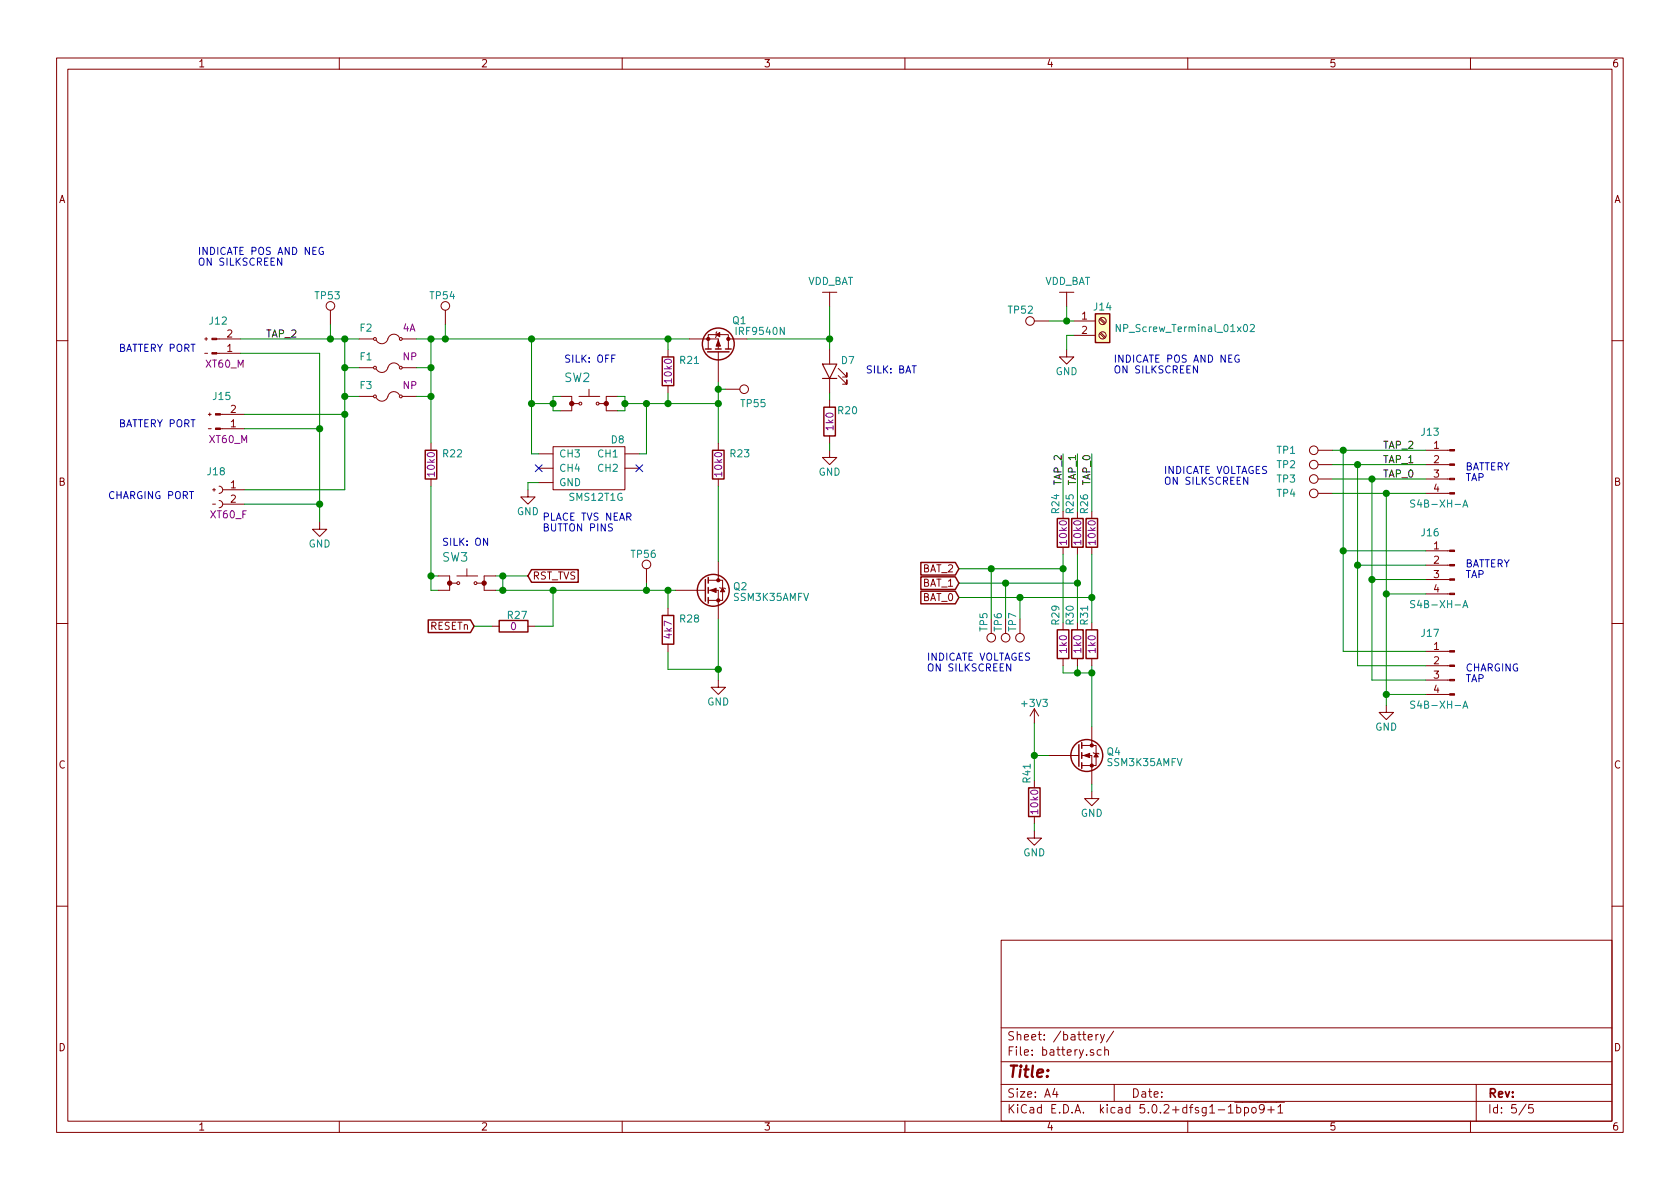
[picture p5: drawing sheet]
EESchema Schematic File Version 4
LIBS:nu.ai_motor_controller-cache
EELAYER 26 0
EELAYER END
$Descr A4 11693 8268
encoding utf-8
Sheet 5 5
Title ""
Date ""
Rev ""
Comp ""
Comment1 ""
Comment2 ""
Comment3 ""
Comment4 ""
$EndDescr
$Comp
L custom:S4B-XH-A J?
U 1 1
P 10125 3925
AR Path="/5C5B02EC" Ref="J?"  Part="1" 
AR Path="/5C100B31/5C5B02EC" Ref="J?"  Part="1" 
AR Path="/5C5AE643/5C5B02EC" Ref="J16"  Part="1" 
F 0 "J16" H 10225 4125 50  0000 L BNN
F 1 "S4B-XH-A" H 10025 3625 50  0000 L BNN
F 2 "custom:X4B-XH-A" H 10125 3525 50  0001 L BNN
F 3 "eXH.pdf" H 10125 3425 50  0001 L BNN
	1    10125 3925
	-1   0    0    -1  
$EndComp
Text Notes 10200 4025 0    50   ~ 0
BATTERY\nTAP
$Comp
L custom:S4B-XH-A J?
U 1 1
P 10125 4625
AR Path="/5C5B02F4" Ref="J?"  Part="1" 
AR Path="/5C100B31/5C5B02F4" Ref="J?"  Part="1" 
AR Path="/5C5AE643/5C5B02F4" Ref="J17"  Part="1" 
F 0 "J17" H 10225 4825 50  0000 L BNN
F 1 "S4B-XH-A" H 10025 4325 50  0000 L BNN
F 2 "custom:X4B-XH-A" H 10125 4225 50  0001 L BNN
F 3 "eXH.pdf" H 10125 4125 50  0001 L BNN
	1    10125 4625
	-1   0    0    -1  
$EndComp
$Comp
L custom:S4B-XH-A J?
U 1 1
P 10125 3225
AR Path="/5C5B02FB" Ref="J?"  Part="1" 
AR Path="/5C100B31/5C5B02FB" Ref="J?"  Part="1" 
AR Path="/5C5AE643/5C5B02FB" Ref="J13"  Part="1" 
F 0 "J13" H 10225 3425 50  0000 L BNN
F 1 "S4B-XH-A" H 10025 2925 50  0000 L BNN
F 2 "custom:X4B-XH-A" H 10125 2825 50  0001 L BNN
F 3 "eXH.pdf" H 10125 2725 50  0001 L BNN
	1    10125 3225
	-1   0    0    -1  
$EndComp
Wire Wire Line
	9350 3125 9925 3125
Wire Wire Line
	9925 3225 9450 3225
Wire Wire Line
	9925 3325 9550 3325
Wire Wire Line
	9925 3425 9650 3425
Wire Wire Line
	9925 3825 9350 3825
Wire Wire Line
	9350 3825 9350 3125
Wire Wire Line
	9925 3925 9450 3925
Wire Wire Line
	9450 3925 9450 3225
Wire Wire Line
	9925 4025 9550 4025
Wire Wire Line
	9550 4025 9550 3325
Wire Wire Line
	9925 4125 9650 4125
$Comp
L power:GND #PWR062
U 1 1
P 9650 4900
F 0 "#PWR062" H 9650 4650 50  0001 C CNN
F 1 "GND" H 9650 4750 50  0000 C CNN
F 2 "" H 9650 4900 50  0001 C CNN
F 3 "" H 9650 4900 50  0001 C CNN
	1    9650 4900
	1    0    0    -1  
$EndComp
Connection ~ 9650 4125
Connection ~ 9450 3925
Connection ~ 9350 3825
$Comp
L Connector:Screw_Terminal_01x02 J?
U 1 1
P 7675 2225
AR Path="/5C5B0320" Ref="J?"  Part="1" 
AR Path="/5C100B31/5C5B0320" Ref="J?"  Part="1" 
AR Path="/5C5AE643/5C5B0320" Ref="J14"  Part="1" 
F 0 "J14" H 7675 2325 50  0000 C CNN
F 1 "NP_Screw_Terminal_01x02" H 8250 2175 50  0000 C CNN
F 2 "custom:TERMINAL_BLOCK_1x2" H 7675 2225 50  0001 C CNN
F 3 "~" H 7675 2225 50  0001 C CNN
	1    7675 2225
	1    0    0    -1  
$EndComp
Text Notes 7750 2600 0    50   ~ 0
INDICATE POS AND NEG\nON SILKSCREEN
Wire Wire Line
	7475 2325 7425 2325
Wire Wire Line
	1700 3400 2400 3400
$Comp
L custom:PTH_0.5_mm TP1
U 1 1
P 9275 3125
F 0 "TP1" V 9300 3375 50  0000 L BNN
F 1 "PTH_0.5_mm" V 9250 3300 50  0001 L BNN
F 2 "TestPoint:TestPoint_THTPad_D1.0mm_Drill0.5mm" H 9475 3125 50  0001 L BNN
F 3 "~" H 9475 3125 50  0001 C CNN
	1    9275 3125
	0    -1   -1   0   
$EndComp
$Comp
L custom:PTH_0.5_mm TP2
U 1 1
P 9275 3225
F 0 "TP2" V 9300 3475 50  0000 L BNN
F 1 "PTH_0.5_mm" V 9250 3400 50  0001 L BNN
F 2 "TestPoint:TestPoint_THTPad_D1.0mm_Drill0.5mm" H 9475 3225 50  0001 L BNN
F 3 "~" H 9475 3225 50  0001 C CNN
	1    9275 3225
	0    -1   -1   0   
$EndComp
$Comp
L custom:PTH_0.5_mm TP3
U 1 1
P 9275 3325
F 0 "TP3" V 9300 3575 50  0000 L BNN
F 1 "PTH_0.5_mm" V 9250 3500 50  0001 L BNN
F 2 "TestPoint:TestPoint_THTPad_D1.0mm_Drill0.5mm" H 9475 3325 50  0001 L BNN
F 3 "~" H 9475 3325 50  0001 C CNN
	1    9275 3325
	0    -1   -1   0   
$EndComp
$Comp
L custom:PTH_0.5_mm TP4
U 1 1
P 9275 3425
F 0 "TP4" V 9300 3675 50  0000 L BNN
F 1 "PTH_0.5_mm" V 9250 3600 50  0001 L BNN
F 2 "TestPoint:TestPoint_THTPad_D1.0mm_Drill0.5mm" H 9475 3425 50  0001 L BNN
F 3 "~" H 9475 3425 50  0001 C CNN
	1    9275 3425
	0    -1   -1   0   
$EndComp
Wire Wire Line
	9275 3425 9650 3425
Connection ~ 9350 3125
Connection ~ 9450 3225
Connection ~ 9550 3325
Connection ~ 9650 3425
Wire Wire Line
	9650 3425 9650 4125
$Comp
L power:GND #PWR058
U 1 1
P 2225 3625
F 0 "#PWR058" H 2225 3375 50  0001 C CNN
F 1 "GND" H 2225 3475 50  0000 C CNN
F 2 "" H 2225 3625 50  0001 C CNN
F 3 "" H 2225 3625 50  0001 C CNN
	1    2225 3625
	1    0    0    -1  
$EndComp
Wire Wire Line
	2225 3625 2225 3500
Wire Wire Line
	1700 3500 2225 3500
$Comp
L power:GND #PWR057
U 1 1
P 7425 2425
F 0 "#PWR057" H 7425 2175 50  0001 C CNN
F 1 "GND" H 7425 2275 50  0000 C CNN
F 2 "" H 7425 2425 50  0001 C CNN
F 3 "" H 7425 2425 50  0001 C CNN
	1    7425 2425
	1    0    0    -1  
$EndComp
Wire Wire Line
	7425 2425 7425 2325
$Comp
L custom:VDD_BAT #PWR056
U 1 1
P 7425 2125
F 0 "#PWR056" H 7625 2175 50  0001 C CNN
F 1 "VDD_BAT" H 7275 2275 50  0000 L BNN
F 2 "" H 7425 2125 50  0001 C CNN
F 3 "" H 7425 2125 50  0001 C CNN
	1    7425 2125
	1    0    0    -1  
$EndComp
Wire Wire Line
	7425 2225 7425 2125
Wire Wire Line
	1700 2875 2400 2875
Wire Wire Line
	1700 2975 2225 2975
Wire Wire Line
	2225 2975 2225 3500
Connection ~ 2225 3500
Wire Wire Line
	2400 2875 2400 3400
Wire Wire Line
	5775 2350 5775 2425
$Comp
L power:GND #PWR060
U 1 1
P 5775 3125
F 0 "#PWR060" H 5775 2875 50  0001 C CNN
F 1 "GND" H 5775 2975 50  0000 C CNN
F 2 "" H 5775 3125 50  0001 C CNN
F 3 "" H 5775 3125 50  0001 C CNN
	1    5775 3125
	1    0    0    -1  
$EndComp
Wire Wire Line
	5775 3125 5775 3075
Wire Wire Line
	5775 2775 5775 2725
$Comp
L custom:LED_GENERIC_0805 D7
U 1 1
P 5775 2575
F 0 "D7" V 5875 2650 50  0000 L BNN
F 1 "LED_GENERIC_0805" H 5425 2375 50  0001 L BNN
F 2 "Diode_SMD:D_0805_2012Metric" H 5375 2275 50  0001 L BNN
F 3 "~" H 5695 2655 50  0001 C CNN
	1    5775 2575
	0    1    -1   0   
$EndComp
$Comp
L custom:RC0603JR-071KL R20
U 1 1
P 5775 2925
F 0 "R20" H 5825 2975 50  0000 L BNN
F 1 "RC0603JR-071KL" H 5850 2850 50  0001 L BNN
F 2 "Resistor_SMD:R_0603_1608Metric" H 5850 2925 50  0001 L BNN
F 3 "~/datasheets/PYu-RC_Group_51_RoHS_L_10.pdf" H 5715 2935 50  0001 C CNN
F 4 "1k0" V 5775 2925 50  0000 C CNN "Resistance"
	1    5775 2925
	1    0    0    -1  
$EndComp
$Comp
L custom:XT60_RA_MALE J15
U 1 1
P 1600 2925
F 0 "J15" H 1475 2725 50  0000 L BNN
F 1 "XT60_RA_MALE" H 1400 2575 50  0001 L BNN
F 2 "custom:XT60PW" H 1400 2675 50  0001 L BNN
F 3 "/home/dj/datasheets/XT60PW.pdf" H 1400 2475 50  0001 L BNN
F 4 "XT60_M" H 1450 3025 50  0000 L BNN "Text"
	1    1600 2925
	1    0    0    1   
$EndComp
$Comp
L custom:XT60_RA_MALE J12
U 1 1
P 1575 2400
F 0 "J12" H 1450 2200 50  0000 L BNN
F 1 "XT60_RA_MALE" H 1375 2050 50  0001 L BNN
F 2 "custom:XT60PW" H 1375 2150 50  0001 L BNN
F 3 "/home/dj/datasheets/XT60PW.pdf" H 1375 1950 50  0001 L BNN
F 4 "XT60_M" H 1425 2500 50  0000 L BNN "Text"
	1    1575 2400
	1    0    0    1   
$EndComp
$Comp
L custom:XT60_RA_FEMALE J18
U 1 1
P 1625 3450
F 0 "J18" H 1675 3600 50  0000 L BNN
F 1 "XT60_RA_FEMALE" H 1425 3100 50  0001 L BNN
F 2 "custom:XT60PW" H 1425 3200 50  0001 L BNN
F 3 "/home/dj/datasheets/XT60PW.pdf" H 1425 3000 50  0001 L BNN
F 4 "XT60_F" H 1525 3300 50  0000 L BNN "Text"
	1    1625 3450
	-1   0    0    -1  
$EndComp
Wire Wire Line
	2225 2975 2225 2450
Wire Wire Line
	2225 2450 1675 2450
Connection ~ 2225 2975
Wire Wire Line
	2400 2875 2400 2350
Wire Wire Line
	2400 2350 2300 2350
Connection ~ 2400 2875
Text Notes 8100 3375 0    50   ~ 0
INDICATE VOLTAGES\nON SILKSCREEN
$Comp
L custom:ERB-RE4R00V F2
U 1 1
P 2700 2350
F 0 "F2" H 2500 2400 50  0000 L BNN
F 1 "ERB-RE4R00V" H 2300 2050 50  0001 L BNN
F 2 "Fuse:Fuse_0603_1608Metric" H 2300 1950 50  0001 L BNN
F 3 "/home/dj/datasheets/AFA0000C7.pdf" H 2300 2150 50  0001 L BNN
F 4 "4A" H 2800 2400 50  0000 L BNN "rating"
	1    2700 2350
	1    0    0    -1  
$EndComp
Text Notes 1375 1850 0    50   ~ 0
INDICATE POS AND NEG\nON SILKSCREEN
$Comp
L custom:CR0603-JW-103ELF R21
U 1 1
P 4650 2575
F 0 "R21" H 4725 2625 50  0000 L BNN
F 1 "CR0603-JW-103ELF" V 4775 2250 50  0001 L BNN
F 2 "Resistor_SMD:R_0603_1608Metric" V 4850 2475 50  0001 L BNN
F 3 "~/datasheets/chpreztr.pdf" V 4950 2125 50  0001 L BNN
F 4 "10k0" V 4650 2575 50  0000 C CNN "Resistance"
	1    4650 2575
	1    0    0    -1  
$EndComp
Wire Wire Line
	4650 2425 4650 2350
Wire Wire Line
	4650 2800 4650 2725
Wire Wire Line
	4650 4225 4650 4100
Wire Wire Line
	4650 4525 4650 4650
Wire Wire Line
	5000 4650 4650 4650
$Comp
L custom:CR0603-JW-103ELF R25
U 1 1
P 7500 3700
F 0 "R25" V 7475 3825 50  0000 L BNN
F 1 "CR0603-JW-103ELF" V 7625 3375 50  0001 L BNN
F 2 "Resistor_SMD:R_0603_1608Metric" V 7700 3600 50  0001 L BNN
F 3 "~/datasheets/chpreztr.pdf" V 7800 3250 50  0001 L BNN
F 4 "10k0" V 7500 3700 50  0000 C CNN "Resistance"
	1    7500 3700
	1    0    0    -1  
$EndComp
$Comp
L custom:CR0603-JW-103ELF R26
U 1 1
P 7600 3700
F 0 "R26" V 7575 3825 50  0000 L BNN
F 1 "CR0603-JW-103ELF" V 7725 3375 50  0001 L BNN
F 2 "Resistor_SMD:R_0603_1608Metric" V 7800 3600 50  0001 L BNN
F 3 "~/datasheets/chpreztr.pdf" V 7900 3250 50  0001 L BNN
F 4 "10k0" V 7600 3700 50  0000 C CNN "Resistance"
	1    7600 3700
	1    0    0    -1  
$EndComp
$Comp
L custom:CR0603-JW-103ELF R24
U 1 1
P 7400 3700
F 0 "R24" V 7375 3825 50  0000 L BNN
F 1 "CR0603-JW-103ELF" V 7525 3375 50  0001 L BNN
F 2 "Resistor_SMD:R_0603_1608Metric" V 7600 3600 50  0001 L BNN
F 3 "~/datasheets/chpreztr.pdf" V 7700 3250 50  0001 L BNN
F 4 "10k0" V 7400 3700 50  0000 C CNN "Resistance"
	1    7400 3700
	1    0    0    -1  
$EndComp
Wire Wire Line
	7600 3150 7600 3550
Wire Wire Line
	7400 3550 7400 3150
Wire Wire Line
	7500 3150 7500 3550
$Comp
L power:GND #PWR066
U 1 1
P 7600 5500
F 0 "#PWR066" H 7600 5250 50  0001 C CNN
F 1 "GND" H 7600 5350 50  0000 C CNN
F 2 "" H 7600 5500 50  0001 C CNN
F 3 "" H 7600 5500 50  0001 C CNN
	1    7600 5500
	1    0    0    -1  
$EndComp
$Comp
L custom:RC0603JR-071KL R29
U 1 1
P 7400 4475
F 0 "R29" V 7375 4600 50  0000 L BNN
F 1 "RC0603JR-071KL" H 7475 4400 50  0001 L BNN
F 2 "Resistor_SMD:R_0603_1608Metric" H 7475 4475 50  0001 L BNN
F 3 "~/datasheets/PYu-RC_Group_51_RoHS_L_10.pdf" H 7340 4485 50  0001 C CNN
F 4 "1k0" V 7400 4475 50  0000 C CNN "Resistance"
	1    7400 4475
	1    0    0    -1  
$EndComp
Wire Wire Line
	7500 4675 7500 4625
$Comp
L custom:RC0603JR-071KL R30
U 1 1
P 7500 4475
F 0 "R30" V 7475 4600 50  0000 L BNN
F 1 "RC0603JR-071KL" H 7575 4400 50  0001 L BNN
F 2 "Resistor_SMD:R_0603_1608Metric" H 7575 4475 50  0001 L BNN
F 3 "~/datasheets/PYu-RC_Group_51_RoHS_L_10.pdf" H 7440 4485 50  0001 C CNN
F 4 "1k0" V 7500 4475 50  0000 C CNN "Resistance"
	1    7500 4475
	1    0    0    -1  
$EndComp
Wire Wire Line
	7600 4675 7600 4625
$Comp
L custom:RC0603JR-071KL R31
U 1 1
P 7600 4475
F 0 "R31" V 7575 4600 50  0000 L BNN
F 1 "RC0603JR-071KL" H 7675 4400 50  0001 L BNN
F 2 "Resistor_SMD:R_0603_1608Metric" H 7675 4475 50  0001 L BNN
F 3 "~/datasheets/PYu-RC_Group_51_RoHS_L_10.pdf" H 7540 4485 50  0001 C CNN
F 4 "1k0" V 7600 4475 50  0000 C CNN "Resistance"
	1    7600 4475
	1    0    0    -1  
$EndComp
Wire Wire Line
	7600 4675 7500 4675
Wire Wire Line
	7400 4625 7400 4675
Wire Wire Line
	7500 4675 7400 4675
Connection ~ 7500 4675
Wire Wire Line
	7600 5450 7600 5500
Wire Wire Line
	7600 4325 7600 4150
Wire Wire Line
	7400 3950 7400 3850
Wire Wire Line
	7500 3850 7500 4050
Wire Wire Line
	7500 4050 7500 4325
Wire Wire Line
	7400 4325 7400 3950
Wire Wire Line
	7600 4150 7600 3850
Text GLabel 6675 4050 0    50   Input ~ 0
BAT_1
Text GLabel 6675 4150 0    50   Input ~ 0
BAT_0
Text GLabel 6675 3950 0    50   Input ~ 0
BAT_2
Wire Wire Line
	6675 3950 6900 3950
$Comp
L custom:PTH_0.5_mm TP5
U 1 1
P 6900 4300
F 0 "TP5" V 6875 4250 50  0000 L BNN
F 1 "PTH_0.5_mm" V 6875 4475 50  0001 L BNN
F 2 "TestPoint:TestPoint_THTPad_D1.0mm_Drill0.5mm" H 7100 4300 50  0001 L BNN
F 3 "~" H 7100 4300 50  0001 C CNN
	1    6900 4300
	1    0    0    1   
$EndComp
Wire Wire Line
	6900 4300 6900 3950
Connection ~ 6900 3950
Wire Wire Line
	6900 3950 7400 3950
Wire Wire Line
	7000 4300 7000 4050
Wire Wire Line
	6675 4050 7000 4050
Connection ~ 7000 4050
Wire Wire Line
	7000 4050 7500 4050
Wire Wire Line
	7100 4300 7100 4150
Wire Wire Line
	6675 4150 7100 4150
Connection ~ 7100 4150
Wire Wire Line
	7100 4150 7600 4150
Connection ~ 7400 3950
Connection ~ 7500 4050
Connection ~ 7600 4150
$Comp
L custom:PTH_0.5_mm TP6
U 1 1
P 7000 4300
F 0 "TP6" V 6975 4250 50  0000 L BNN
F 1 "PTH_0.5_mm" V 6975 4475 50  0001 L BNN
F 2 "TestPoint:TestPoint_THTPad_D1.0mm_Drill0.5mm" H 7200 4300 50  0001 L BNN
F 3 "~" H 7200 4300 50  0001 C CNN
	1    7000 4300
	1    0    0    1   
$EndComp
$Comp
L custom:PTH_0.5_mm TP7
U 1 1
P 7100 4300
F 0 "TP7" V 7075 4250 50  0000 L BNN
F 1 "PTH_0.5_mm" V 7075 4475 50  0001 L BNN
F 2 "TestPoint:TestPoint_THTPad_D1.0mm_Drill0.5mm" H 7300 4300 50  0001 L BNN
F 3 "~" H 7300 4300 50  0001 C CNN
	1    7100 4300
	1    0    0    1   
$EndComp
Text Label 9625 3325 0    50   ~ 0
TAP_0
Text Label 9625 3225 0    50   ~ 0
TAP_1
Wire Wire Line
	9275 3325 9550 3325
Wire Wire Line
	9275 3225 9450 3225
Wire Wire Line
	9275 3125 9350 3125
Text Label 7400 3150 3    50   ~ 0
TAP_2
Text Label 7500 3150 3    50   ~ 0
TAP_1
Text Label 7600 3150 3    50   ~ 0
TAP_0
Text Notes 6450 4675 0    50   ~ 0
INDICATE VOLTAGES\nON SILKSCREEN
$Comp
L custom:VDD_BAT #PWR063
U 1 1
P 5775 2125
F 0 "#PWR063" H 5975 2175 50  0001 C CNN
F 1 "VDD_BAT" H 5625 2275 50  0000 L BNN
F 2 "" H 5775 2125 50  0001 C CNN
F 3 "" H 5775 2125 50  0001 C CNN
	1    5775 2125
	1    0    0    -1  
$EndComp
Wire Wire Line
	5200 2350 5775 2350
Wire Wire Line
	5775 2350 5775 2125
Connection ~ 4650 2350
Wire Wire Line
	4650 2350 4800 2350
Wire Wire Line
	5000 2800 5000 2700
Wire Wire Line
	4650 2800 5000 2800
Wire Wire Line
	3450 4100 3500 4100
Wire Wire Line
	3500 4000 3450 4000
Wire Wire Line
	3050 4100 3000 4100
Wire Wire Line
	3000 4000 3050 4000
Wire Wire Line
	2500 2350 2400 2350
$Comp
L custom:TACTILE_SWITCH SW3
U 1 1
P 3250 4050
F 0 "SW3" H 3075 4200 60  0000 L BNN
F 1 "TACTILE_SWITCH" H 2900 3900 60  0001 L BNN
F 2 "custom:TACTILE_SWITCH" H 3250 4200 60  0001 C CNN
F 3 "" H 3250 4200 60  0001 C CNN
	1    3250 4050
	1    0    0    -1  
$EndComp
$Comp
L custom:CR0603-JW-103ELF R22
U 1 1
P 3000 3225
F 0 "R22" H 3075 3275 50  0000 L BNN
F 1 "CR0603-JW-103ELF" V 3125 2900 50  0001 L BNN
F 2 "Resistor_SMD:R_0603_1608Metric" V 3200 3125 50  0001 L BNN
F 3 "~/datasheets/chpreztr.pdf" V 3300 2775 50  0001 L BNN
F 4 "10k0" V 3000 3225 50  0000 C CNN "Resistance"
	1    3000 3225
	1    0    0    -1  
$EndComp
Wire Wire Line
	3000 4000 3000 4100
Wire Wire Line
	3000 3375 3000 4000
Connection ~ 3000 4000
Wire Wire Line
	2900 2350 3000 2350
Wire Wire Line
	3000 2350 3000 3075
Connection ~ 3000 2350
Wire Wire Line
	3000 2350 3100 2350
Wire Wire Line
	3500 4000 3500 4100
$Comp
L power:GND #PWR065
U 1 1
P 5000 4725
F 0 "#PWR065" H 5000 4475 50  0001 C CNN
F 1 "GND" H 5000 4575 50  0000 C CNN
F 2 "" H 5000 4725 50  0001 C CNN
F 3 "" H 5000 4725 50  0001 C CNN
	1    5000 4725
	1    0    0    -1  
$EndComp
$Comp
L custom:RMCF0603FT4K70 R28
U 1 1
P 4650 4375
F 0 "R28" H 4725 4425 50  0000 L BNN
F 1 "RMCF0603FT4K70" H 3950 3975 50  0001 L BNN
F 2 "Resistor_SMD:R_0603_1608Metric" H 3950 3875 50  0001 L BNN
F 3 "/home/dj/datasheets/SEI-RMCF_RMCP.pdf" H 3950 3775 50  0001 L BNN
F 4 "4k7" V 4650 4375 50  0000 C CNN "VALUE"
	1    4650 4375
	1    0    0    -1  
$EndComp
Wire Wire Line
	5000 4725 5000 4650
Connection ~ 5000 4650
$Comp
L custom:TACTILE_SWITCH SW2
U 1 1
P 4100 2800
F 0 "SW2" H 3925 2950 60  0000 L BNN
F 1 "TACTILE_SWITCH" H 3750 2650 60  0001 L BNN
F 2 "custom:TACTILE_SWITCH" H 4100 2950 60  0001 C CNN
F 3 "" H 4100 2950 60  0001 C CNN
	1    4100 2800
	1    0    0    -1  
$EndComp
$Comp
L custom:CR0603-JW-103ELF R23
U 1 1
P 5000 3225
F 0 "R23" H 5075 3275 50  0000 L BNN
F 1 "CR0603-JW-103ELF" V 5125 2900 50  0001 L BNN
F 2 "Resistor_SMD:R_0603_1608Metric" V 5200 3125 50  0001 L BNN
F 3 "~/datasheets/chpreztr.pdf" V 5300 2775 50  0001 L BNN
F 4 "10k0" V 5000 3225 50  0000 C CNN "Resistance"
	1    5000 3225
	1    0    0    -1  
$EndComp
Wire Wire Line
	4500 2800 4650 2800
Connection ~ 4650 2800
Wire Wire Line
	4500 2800 4350 2800
Connection ~ 4500 2800
Wire Wire Line
	3700 2800 3850 2800
Connection ~ 3700 2350
Wire Wire Line
	3700 2350 4650 2350
$Comp
L custom:SSM3K35AMFV Q2
U 1 1
P 4900 4100
F 0 "Q2" H 5100 4100 50  0000 L BNN
F 1 "SSM3K35AMFV" H 5100 4025 50  0000 L BNN
F 2 "Package_TO_SOT_SMD:SOT-723" H 5100 4025 50  0001 L BIN
F 3 "/home/dj/datasheets/SSM3K35AMFV.pdf" H 5100 3950 50  0001 L BNN
	1    4900 4100
	1    0    0    -1  
$EndComp
Wire Wire Line
	5000 3900 5000 3375
Connection ~ 5000 2800
Wire Wire Line
	4650 4100 4700 4100
$Comp
L power:GND #PWR064
U 1 1
P 3675 3400
F 0 "#PWR064" H 3675 3150 50  0001 C CNN
F 1 "GND" H 3675 3250 50  0000 C CNN
F 2 "" H 3675 3400 50  0001 C CNN
F 3 "" H 3675 3400 50  0001 C CNN
	1    3675 3400
	-1   0    0    -1  
$EndComp
Connection ~ 2400 2350
Connection ~ 5775 2350
Wire Wire Line
	3675 3400 3675 3350
Text Notes 3775 3700 0    50   ~ 0
PLACE TVS NEAR\nBUTTON PINS
Text Notes 3925 2525 0    50   ~ 0
SILK: OFF
Text Notes 3075 3800 0    50   ~ 0
SILK: ON
Wire Wire Line
	5000 4300 5000 4650
$Comp
L custom:IRF9540N Q1
U 1 1
P 5000 2450
F 0 "Q1" V 5225 2250 50  0000 L CNN
F 1 "IRF9540N" V 5150 1975 50  0000 L CNN
F 2 "custom:TO-220-3_Horizontal_TabDown" H 5200 2375 50  0001 L CIN
F 3 "/home/dj/datasheets/irf9540n.pdf" H 5200 2250 50  0001 L BNN
	1    5000 2450
	0    -1   -1   0   
$EndComp
Text Notes 6025 2600 0    50   ~ 0
SILK: BAT
Text GLabel 3300 4350 0    50   Input ~ 0
RESETn
Wire Wire Line
	3500 4000 3675 4000
Wire Wire Line
	3300 4350 3425 4350
$Comp
L custom:RC0603JR-070RL R27
U 1 1
P 3575 4350
F 0 "R27" V 3525 4300 50  0000 L BNN
F 1 "RC0603JR-070RL" H 3675 4200 50  0001 L BNN
F 2 "Resistor_SMD:R_0603_1608Metric" H 3675 4300 50  0001 L BNN
F 3 "/home/dj/datasheets/PYu-RC_Group_51_RoHS_L_10.pdf" H 3675 4400 50  0001 L BNN
F 4 "0" V 3575 4350 50  0000 C CNN "Resistance"
	1    3575 4350
	0    1    1    0   
$EndComp
Wire Wire Line
	3725 4350 3850 4350
Text GLabel 3675 4000 2    50   Input ~ 0
RST_TVS
$Comp
L custom:SMS12T1G D8
U 1 1
P 4100 3350
F 0 "D8" H 3900 3650 50  0000 C CNN
F 1 "SMS12T1G" H 4050 3250 50  0000 C CNN
F 2 "custom:SOT-457" H 4200 3050 50  0001 C CNN
F 3 "/home/dj/datasheets/SMS05T1-D.PDF" H 4600 3150 50  0001 C CNN
	1    4100 3350
	-1   0    0    -1  
$EndComp
Wire Wire Line
	3675 3350 3750 3350
Wire Wire Line
	3700 3150 3750 3150
Wire Wire Line
	4450 3150 4500 3150
Wire Wire Line
	4500 2800 4500 3150
Wire Wire Line
	4300 2850 4350 2850
Wire Wire Line
	4350 2750 4300 2750
Wire Wire Line
	3900 2850 3850 2850
Wire Wire Line
	3850 2850 3850 2800
Wire Wire Line
	3850 2800 3850 2750
Wire Wire Line
	3850 2750 3900 2750
Connection ~ 3850 2800
Connection ~ 3700 2800
Wire Wire Line
	3700 2800 3700 2350
Wire Wire Line
	4350 2850 4350 2800
Wire Wire Line
	3700 2800 3700 3150
Wire Wire Line
	4350 2800 4350 2750
Connection ~ 4350 2800
Wire Wire Line
	7425 2225 7475 2225
NoConn ~ 3750 3250
Connection ~ 3500 4000
Wire Wire Line
	3500 4100 3850 4100
Connection ~ 3500 4100
Connection ~ 4650 4100
Wire Wire Line
	3850 4350 3850 4100
Connection ~ 3850 4100
Wire Wire Line
	3850 4100 4500 4100
$Comp
L custom:PTH_0.5_mm TP53
U 1 1
P 2300 2250
F 0 "TP53" H 2225 2425 50  0000 L BNN
F 1 "PTH_0.5_mm" V 2275 2425 50  0001 L BNN
F 2 "TestPoint:TestPoint_THTPad_D1.0mm_Drill0.5mm" H 2500 2250 50  0001 L BNN
F 3 "~" H 2500 2250 50  0001 C CNN
	1    2300 2250
	-1   0    0    -1  
$EndComp
$Comp
L custom:PTH_0.5_mm TP54
U 1 1
P 3100 2250
F 0 "TP54" H 3025 2425 50  0000 L BNN
F 1 "PTH_0.5_mm" V 3075 2425 50  0001 L BNN
F 2 "TestPoint:TestPoint_THTPad_D1.0mm_Drill0.5mm" H 3300 2250 50  0001 L BNN
F 3 "~" H 3300 2250 50  0001 C CNN
	1    3100 2250
	-1   0    0    -1  
$EndComp
Wire Wire Line
	3100 2250 3100 2350
Connection ~ 3100 2350
Wire Wire Line
	3100 2350 3700 2350
Wire Wire Line
	2300 2250 2300 2350
Connection ~ 2300 2350
Wire Wire Line
	2300 2350 1675 2350
$Comp
L custom:PTH_0.5_mm TP52
U 1 1
P 7300 2225
F 0 "TP52" V 7250 2325 50  0000 L BNN
F 1 "PTH_0.5_mm" V 7275 2400 50  0001 L BNN
F 2 "TestPoint:TestPoint_THTPad_D1.0mm_Drill0.5mm" H 7500 2225 50  0001 L BNN
F 3 "~" H 7500 2225 50  0001 C CNN
	1    7300 2225
	0    -1   1    0   
$EndComp
Wire Wire Line
	7300 2225 7425 2225
Connection ~ 7425 2225
$Comp
L custom:PTH_0.5_mm TP56
U 1 1
P 4500 4050
F 0 "TP56" H 4425 4225 50  0000 L BNN
F 1 "PTH_0.5_mm" V 4475 4225 50  0001 L BNN
F 2 "TestPoint:TestPoint_THTPad_D1.0mm_Drill0.5mm" H 4700 4050 50  0001 L BNN
F 3 "~" H 4700 4050 50  0001 C CNN
	1    4500 4050
	-1   0    0    -1  
$EndComp
Wire Wire Line
	4500 4050 4500 4100
Connection ~ 4500 4100
Wire Wire Line
	4500 4100 4650 4100
$Comp
L custom:PTH_0.5_mm TP55
U 1 1
P 5050 2700
F 0 "TP55" V 4975 2800 50  0000 L BNN
F 1 "PTH_0.5_mm" V 5025 2875 50  0001 L BNN
F 2 "TestPoint:TestPoint_THTPad_D1.0mm_Drill0.5mm" H 5250 2700 50  0001 L BNN
F 3 "~" H 5250 2700 50  0001 C CNN
	1    5050 2700
	0    1    -1   0   
$EndComp
Wire Wire Line
	5050 2700 5000 2700
Connection ~ 5000 2700
Wire Wire Line
	5000 2700 5000 2650
Wire Wire Line
	5000 2800 5000 3075
Text Notes 825  2450 0    50   ~ 0
BATTERY PORT
Text Notes 825  2975 0    50   ~ 0
BATTERY PORT
Text Notes 750  3475 0    50   ~ 0
CHARGING PORT
Text Notes 10200 3350 0    50   ~ 0
BATTERY\nTAP
Text Notes 10200 4750 0    50   ~ 0
CHARGING\nTAP
Wire Wire Line
	9350 3825 9350 4525
Connection ~ 9550 4025
Wire Wire Line
	9450 3925 9450 4625
NoConn ~ 4450 3250
Wire Wire Line
	9925 4525 9350 4525
Wire Wire Line
	9925 4625 9550 4625
Wire Wire Line
	9550 4625 9450 4625
Wire Wire Line
	9925 4725 9550 4725
Wire Wire Line
	9925 4825 9650 4825
Wire Wire Line
	9650 4125 9650 4825
Connection ~ 9650 4825
Wire Wire Line
	9650 4825 9650 4900
Wire Wire Line
	9550 4025 9550 4725
Text Label 9625 3125 0    50   ~ 0
TAP_2
Text Label 1850 2350 0    50   ~ 0
TAP_2
$Comp
L custom:SSM3K35AMFV Q4
U 1 1
P 7500 5250
F 0 "Q4" H 7700 5250 50  0000 L BNN
F 1 "SSM3K35AMFV" H 7700 5175 50  0000 L BNN
F 2 "Package_TO_SOT_SMD:SOT-723" H 7700 5175 50  0001 L BIN
F 3 "/home/dj/datasheets/SSM3K35AMFV.pdf" H 7700 5100 50  0001 L BNN
	1    7500 5250
	1    0    0    -1  
$EndComp
Wire Wire Line
	7600 5050 7600 4675
Connection ~ 7600 4675
$Comp
L power:+3V3 #PWR?
U 1 1
P 7200 5025
AR Path="/5C100B31/5C94DADD" Ref="#PWR?"  Part="1" 
AR Path="/5C5AE643/5C94DADD" Ref="#PWR0104"  Part="1" 
F 0 "#PWR0104" H 7200 4875 50  0001 C CNN
F 1 "+3V3" H 7200 5165 50  0000 C CNN
F 2 "" H 7200 5025 50  0001 C CNN
F 3 "" H 7200 5025 50  0001 C CNN
	1    7200 5025
	1    0    0    -1  
$EndComp
Wire Wire Line
	7200 5025 7200 5250
Wire Wire Line
	7200 5250 7300 5250
$Comp
L custom:CR0603-JW-103ELF R41
U 1 1
P 7200 5575
F 0 "R41" V 7175 5700 50  0000 L BNN
F 1 "CR0603-JW-103ELF" V 7325 5250 50  0001 L BNN
F 2 "Resistor_SMD:R_0603_1608Metric" V 7400 5475 50  0001 L BNN
F 3 "~/datasheets/chpreztr.pdf" V 7500 5125 50  0001 L BNN
F 4 "10k0" V 7200 5575 50  0000 C CNN "Resistance"
	1    7200 5575
	1    0    0    -1  
$EndComp
Wire Wire Line
	7200 5250 7200 5425
Connection ~ 7200 5250
$Comp
L power:GND #PWR0105
U 1 1
P 7200 5775
F 0 "#PWR0105" H 7200 5525 50  0001 C CNN
F 1 "GND" H 7200 5625 50  0000 C CNN
F 2 "" H 7200 5775 50  0001 C CNN
F 3 "" H 7200 5775 50  0001 C CNN
	1    7200 5775
	1    0    0    -1  
$EndComp
Wire Wire Line
	7200 5725 7200 5775
$EndSCHEMATC
